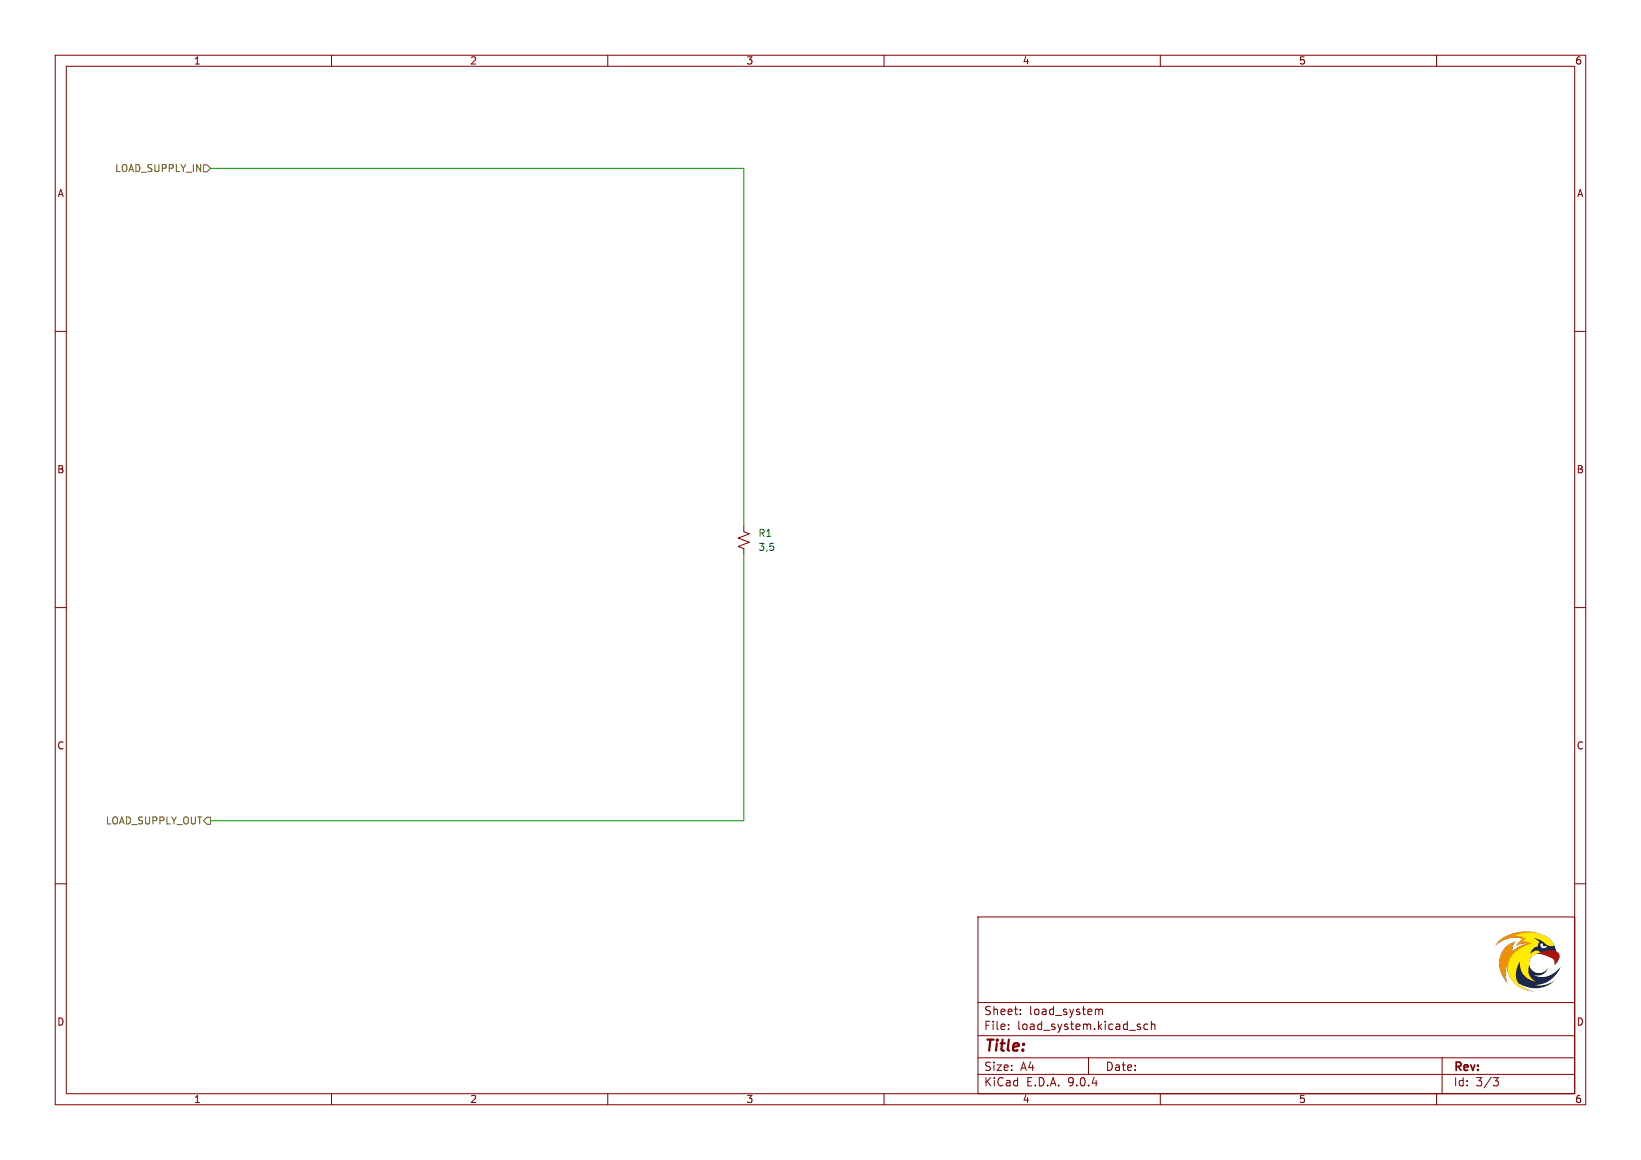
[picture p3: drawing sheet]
(kicad_sch
 (version 20250114)
 (generator "eeschema")
 (generator_version "9.0")
 (paper "A4")
 (lib_symbols
  (symbol "Device:R_Small_US"
   (pin_numbers (hide yes))
   (pin_names
    (offset 0.254) (hide yes)) (exclude_from_sim no) (in_bom yes) (on_board yes)
   (property "Reference" "R" (at 0.762 0.508 0) (effects (font (size 1.27 1.27)) (justify left)))
   (property "Value" "R_Small_US" (at 0.762 -1.016 0) (effects (font (size 1.27 1.27)) (justify left)))
   (property "Footprint" "" (at 0 0 0) (effects (font (size 1.27 1.27)) (hide yes)))
   (property "Datasheet" "~" (at 0 0 0) (effects (font (size 1.27 1.27)) (hide yes)))
   (property "Description" "Resistor, small US symbol" (at 0 0 0) (effects (font (size 1.27 1.27)) (hide yes)))
   (symbol "R_Small_US_1_1"
    (polyline (pts (xy 0 1.524) (xy 1.016 1.143) (xy 0 0.762) (xy -1.016 0.381) (xy 0 0)) (stroke (width 0) (type default)) (fill (type none)))
    (polyline (pts (xy 0 0) (xy 1.016 -0.381) (xy 0 -0.762) (xy -1.016 -1.143) (xy 0 -1.524)) (stroke (width 0) (type default)) (fill (type none)))
    (pin passive line (at 0 2.54 270) (length 1.016) (name "~" (effects (font (size 1.27 1.27)))) (number "1" (effects (font (size 1.27 1.27)))))
    (pin passive line (at 0 -2.54 90) (length 1.016) (name "~" (effects (font (size 1.27 1.27)))) (number "2" (effects (font (size 1.27 1.27))))))
   (embedded_fonts no)))
 (wire
  (pts (xy 38.1 30.48) (xy 134.62 30.48))
  (stroke (width 0) (type default)))
 (wire
  (pts (xy 134.62 148.59) (xy 38.1 148.59))
  (stroke (width 0) (type default)))
 (wire
  (pts (xy 134.62 30.48) (xy 134.62 95.25))
  (stroke (width 0) (type default)))
 (wire
  (pts (xy 134.62 100.33) (xy 134.62 148.59))
  (stroke (width 0) (type default)))
 (hierarchical_label "LOAD_SUPPLY_OUT"
  (shape output)
  (at 38.1 148.59 180)
  (effects (font (size 1.27 1.27)) (justify right)))
 (hierarchical_label "LOAD_SUPPLY_IN"
  (shape input)
  (at 38.1 30.48 180)
  (effects (font (size 1.27 1.27)) (justify right)))
 (symbol
  (lib_id "Device:R_Small_US")
  (at 134.62 97.79 0)
  (unit 1)
  (exclude_from_sim no)
  (in_bom yes)
  (on_board yes)
  (dnp no)
  (fields_autoplaced yes)
  (property "Reference" "R1" (at 137.16 96.5199 0) (effects (font (size 1.27 1.27)) (justify left)))
  (property "Value" "3,5" (at 137.16 99.0599 0) (effects (font (size 1.27 1.27)) (justify left)))
  (property "Footprint" "Resistor_SMD:R_0201_0603Metric" (at 134.62 97.79 0) (effects (font (size 1.27 1.27)) (hide yes)))
  (property "Datasheet" "~" (at 134.62 97.79 0) (effects (font (size 1.27 1.27)) (hide yes)))
  (property "Description" "Resistor, small US symbol" (at 134.62 97.79 0) (effects (font (size 1.27 1.27)) (hide yes)))
  (pin "1")
  (pin "2")))
